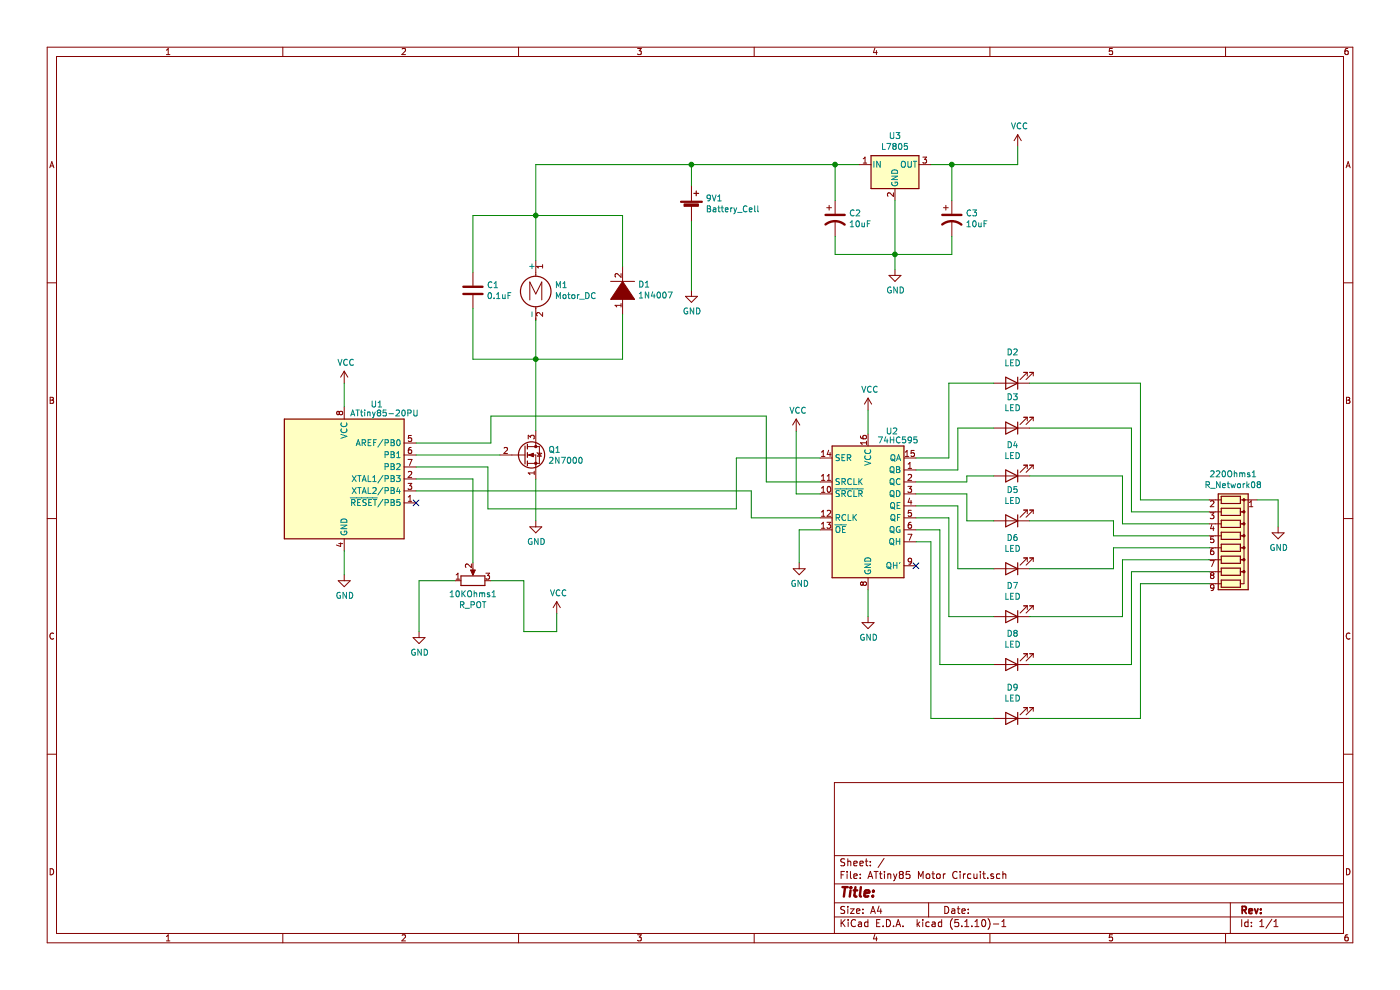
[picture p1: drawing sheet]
EESchema Schematic File Version 4
EELAYER 30 0
EELAYER END
$Descr A4 11693 8268
encoding utf-8
Sheet 1 1
Title ""
Date ""
Rev ""
Comp ""
Comment1 ""
Comment2 ""
Comment3 ""
Comment4 ""
$EndDescr
$Comp
L Device:C C1
U 1 1
P 3950 2425
F 0 "C1" H 4065 2471 50  0000 L CNN
F 1 "0.1uF" H 4065 2380 50  0000 L CNN
F 2 "Capacitor_THT:C_Disc_D4.3mm_W1.9mm_P5.00mm" H 3988 2275 50  0001 C CNN
F 3 "~" H 3950 2425 50  0001 C CNN
	1    3950 2425
	1    0    0    -1  
$EndComp
$Comp
L pspice:DIODE D1
U 1 1
P 5200 2425
F 0 "D1" V 5246 2297 50  0000 R CNN
F 1 "1N4007" V 5155 2297 50  0000 R CNN
F 2 "Diode_THT:D_DO-41_SOD81_P10.16mm_Horizontal" H 5200 2425 50  0001 C CNN
F 3 "~" H 5200 2425 50  0001 C CNN
	1    5200 2425
	0    -1   -1   0   
$EndComp
$Comp
L Transistor_FET:2N7000 Q1
U 1 1
P 4375 3800
F 0 "Q1" H 4579 3846 50  0000 L CNN
F 1 "2N7000" H 4579 3755 50  0000 L CNN
F 2 "Package_TO_SOT_THT:TO-92_Inline" H 4575 3725 50  0001 L CIN
F 3 "https://www.onsemi.com/pub/Collateral/NDS7002A-D.PDF" H 4375 3800 50  0001 L CNN
	1    4375 3800
	1    0    0    -1  
$EndComp
$Comp
L MCU_Microchip_ATtiny:ATtiny85-20PU U1
U 1 1
P 2875 4000
F 0 "U1" H 3200 4625 50  0000 R CNN
F 1 "ATtiny85-20PU" H 3500 4550 50  0000 R CNN
F 2 "Package_DIP:DIP-8_W7.62mm_Socket_LongPads" H 2875 4000 50  0001 C CIN
F 3 "http://ww1.microchip.com/downloads/en/DeviceDoc/atmel-2586-avr-8-bit-microcontroller-attiny25-attiny45-attiny85_datasheet.pdf" H 2875 4000 50  0001 C CNN
	1    2875 4000
	1    0    0    -1  
$EndComp
$Comp
L power:GND #PWR0101
U 1 1
P 2875 4800
F 0 "#PWR0101" H 2875 4550 50  0001 C CNN
F 1 "GND" H 2880 4627 50  0000 C CNN
F 2 "" H 2875 4800 50  0001 C CNN
F 3 "" H 2875 4800 50  0001 C CNN
	1    2875 4800
	1    0    0    -1  
$EndComp
$Comp
L power:VCC #PWR0102
U 1 1
P 2875 3200
F 0 "#PWR0102" H 2875 3050 50  0001 C CNN
F 1 "VCC" H 2890 3373 50  0000 C CNN
F 2 "" H 2875 3200 50  0001 C CNN
F 3 "" H 2875 3200 50  0001 C CNN
	1    2875 3200
	1    0    0    -1  
$EndComp
Wire Wire Line
	5200 2225 5200 1800
Wire Wire Line
	5200 1800 4475 1800
Wire Wire Line
	4475 1800 4475 2175
Wire Wire Line
	4475 2675 4475 3000
Wire Wire Line
	4475 3000 5200 3000
Wire Wire Line
	5200 3000 5200 2625
Wire Wire Line
	4475 1800 3950 1800
Wire Wire Line
	3950 1800 3950 2275
Connection ~ 4475 1800
Wire Wire Line
	3950 2575 3950 3000
Wire Wire Line
	3950 3000 4475 3000
Connection ~ 4475 3000
Wire Wire Line
	2875 3200 2875 3400
Wire Wire Line
	2875 4600 2875 4800
Wire Wire Line
	4475 3600 4475 3000
$Comp
L power:GND #PWR0103
U 1 1
P 4475 4350
F 0 "#PWR0103" H 4475 4100 50  0001 C CNN
F 1 "GND" H 4480 4177 50  0000 C CNN
F 2 "" H 4475 4350 50  0001 C CNN
F 3 "" H 4475 4350 50  0001 C CNN
	1    4475 4350
	1    0    0    -1  
$EndComp
Wire Wire Line
	4475 4000 4475 4350
$Comp
L Device:R_POT 10KOhms1
U 1 1
P 3950 4850
F 0 "10KOhms1" V 3835 4850 50  0000 C CNN
F 1 "R_POT" V 3744 4850 50  0000 C CNN
F 2 "CustomFootprints:Potentiometer_WH148" H 3950 4850 50  0001 C CNN
F 3 "~" H 3950 4850 50  0001 C CNN
	1    3950 4850
	0    -1   -1   0   
$EndComp
Wire Wire Line
	3800 4850 3500 4850
Wire Wire Line
	3500 4850 3500 5275
Wire Wire Line
	4100 4850 4375 4850
Wire Wire Line
	4375 4850 4375 5275
$Comp
L power:GND #PWR01
U 1 1
P 3500 5275
F 0 "#PWR01" H 3500 5025 50  0001 C CNN
F 1 "GND" H 3505 5102 50  0000 C CNN
F 2 "" H 3500 5275 50  0001 C CNN
F 3 "" H 3500 5275 50  0001 C CNN
	1    3500 5275
	1    0    0    -1  
$EndComp
Wire Wire Line
	4650 5125 4650 5275
Wire Wire Line
	4650 5275 4375 5275
$Comp
L 74xx:74HC595 U2
U 1 1
P 7250 4225
F 0 "U2" H 7450 4850 50  0000 C CNN
F 1 "74HC595" H 7500 4775 50  0000 C CNN
F 2 "Package_DIP:DIP-16_W7.62mm_Socket_LongPads" H 7250 4225 50  0001 C CNN
F 3 "http://www.ti.com/lit/ds/symlink/sn74hc595.pdf" H 7250 4225 50  0001 C CNN
	1    7250 4225
	1    0    0    -1  
$EndComp
$Comp
L power:VCC #PWR02
U 1 1
P 4650 5125
F 0 "#PWR02" H 4650 4975 50  0001 C CNN
F 1 "VCC" H 4665 5298 50  0000 C CNN
F 2 "" H 4650 5125 50  0001 C CNN
F 3 "" H 4650 5125 50  0001 C CNN
	1    4650 5125
	1    0    0    -1  
$EndComp
$Comp
L power:VCC #PWR06
U 1 1
P 7250 3425
F 0 "#PWR06" H 7250 3275 50  0001 C CNN
F 1 "VCC" H 7265 3598 50  0000 C CNN
F 2 "" H 7250 3425 50  0001 C CNN
F 3 "" H 7250 3425 50  0001 C CNN
	1    7250 3425
	1    0    0    -1  
$EndComp
$Comp
L power:GND #PWR07
U 1 1
P 7250 5150
F 0 "#PWR07" H 7250 4900 50  0001 C CNN
F 1 "GND" H 7255 4977 50  0000 C CNN
F 2 "" H 7250 5150 50  0001 C CNN
F 3 "" H 7250 5150 50  0001 C CNN
	1    7250 5150
	1    0    0    -1  
$EndComp
Wire Wire Line
	7250 3625 7250 3425
Wire Wire Line
	7250 4925 7250 5150
Wire Wire Line
	3475 3700 4100 3700
Wire Wire Line
	4100 3700 4100 3475
Wire Wire Line
	4100 3475 6400 3475
Wire Wire Line
	6400 3475 6400 4025
Wire Wire Line
	6400 4025 6850 4025
Wire Wire Line
	3475 4100 6275 4100
Wire Wire Line
	6275 4100 6275 4325
Wire Wire Line
	6275 4325 6850 4325
Wire Wire Line
	3475 3900 4075 3900
Wire Wire Line
	4075 3900 4075 4250
Wire Wire Line
	4075 4250 6150 4250
Wire Wire Line
	6150 4250 6150 3825
Wire Wire Line
	6150 3825 6850 3825
Wire Wire Line
	3475 3800 4175 3800
Wire Wire Line
	3475 4000 3950 4000
Wire Wire Line
	3950 4000 3950 4700
$Comp
L Device:LED D3
U 1 1
P 8450 3575
F 0 "D3" H 8443 3320 50  0000 C CNN
F 1 "LED" H 8443 3411 50  0000 C CNN
F 2 "LED_THT:LED_D5.0mm" H 8450 3575 50  0001 C CNN
F 3 "~" H 8450 3575 50  0001 C CNN
	1    8450 3575
	-1   0    0    1   
$EndComp
$Comp
L Device:LED D2
U 1 1
P 8450 3200
F 0 "D2" H 8443 2945 50  0000 C CNN
F 1 "LED" H 8443 3036 50  0000 C CNN
F 2 "LED_THT:LED_D5.0mm" H 8450 3200 50  0001 C CNN
F 3 "~" H 8450 3200 50  0001 C CNN
	1    8450 3200
	-1   0    0    1   
$EndComp
$Comp
L Device:LED D4
U 1 1
P 8450 3975
F 0 "D4" H 8443 3720 50  0000 C CNN
F 1 "LED" H 8443 3811 50  0000 C CNN
F 2 "LED_THT:LED_D5.0mm" H 8450 3975 50  0001 C CNN
F 3 "~" H 8450 3975 50  0001 C CNN
	1    8450 3975
	-1   0    0    1   
$EndComp
$Comp
L Device:LED D5
U 1 1
P 8450 4350
F 0 "D5" H 8443 4095 50  0000 C CNN
F 1 "LED" H 8443 4186 50  0000 C CNN
F 2 "LED_THT:LED_D5.0mm" H 8450 4350 50  0001 C CNN
F 3 "~" H 8450 4350 50  0001 C CNN
	1    8450 4350
	-1   0    0    1   
$EndComp
$Comp
L Device:LED D6
U 1 1
P 8450 4750
F 0 "D6" H 8443 4495 50  0000 C CNN
F 1 "LED" H 8443 4586 50  0000 C CNN
F 2 "LED_THT:LED_D5.0mm" H 8450 4750 50  0001 C CNN
F 3 "~" H 8450 4750 50  0001 C CNN
	1    8450 4750
	-1   0    0    1   
$EndComp
$Comp
L Device:LED D7
U 1 1
P 8450 5150
F 0 "D7" H 8443 4895 50  0000 C CNN
F 1 "LED" H 8443 4986 50  0000 C CNN
F 2 "LED_THT:LED_D5.0mm" H 8450 5150 50  0001 C CNN
F 3 "~" H 8450 5150 50  0001 C CNN
	1    8450 5150
	-1   0    0    1   
$EndComp
$Comp
L Device:LED D8
U 1 1
P 8450 5550
F 0 "D8" H 8443 5295 50  0000 C CNN
F 1 "LED" H 8443 5386 50  0000 C CNN
F 2 "LED_THT:LED_D5.0mm" H 8450 5550 50  0001 C CNN
F 3 "~" H 8450 5550 50  0001 C CNN
	1    8450 5550
	-1   0    0    1   
$EndComp
Wire Wire Line
	7650 3825 7925 3825
Wire Wire Line
	7925 3825 7925 3200
Wire Wire Line
	7925 3200 8300 3200
Wire Wire Line
	7650 3925 8000 3925
Wire Wire Line
	8000 3925 8000 3575
Wire Wire Line
	8000 3575 8300 3575
Wire Wire Line
	7650 4025 8075 4025
Wire Wire Line
	8075 4025 8075 3975
Wire Wire Line
	8075 3975 8300 3975
Wire Wire Line
	7650 4125 8075 4125
Wire Wire Line
	8075 4125 8075 4350
Wire Wire Line
	8075 4350 8300 4350
Wire Wire Line
	7650 4225 8000 4225
Wire Wire Line
	8000 4225 8000 4750
Wire Wire Line
	8000 4750 8300 4750
Wire Wire Line
	7650 4325 7925 4325
Wire Wire Line
	7925 4325 7925 5150
Wire Wire Line
	7925 5150 8300 5150
Wire Wire Line
	7650 4425 7850 4425
Wire Wire Line
	7850 4425 7850 5550
Wire Wire Line
	7850 5550 8300 5550
$Comp
L Device:LED D9
U 1 1
P 8450 6000
F 0 "D9" H 8443 5745 50  0000 C CNN
F 1 "LED" H 8443 5836 50  0000 C CNN
F 2 "LED_THT:LED_D5.0mm" H 8450 6000 50  0001 C CNN
F 3 "~" H 8450 6000 50  0001 C CNN
	1    8450 6000
	-1   0    0    1   
$EndComp
Wire Wire Line
	7650 4525 7775 4525
Wire Wire Line
	7775 6000 8300 6000
Wire Wire Line
	7775 4525 7775 6000
$Comp
L power:GND #PWR08
U 1 1
P 10675 4400
F 0 "#PWR08" H 10675 4150 50  0001 C CNN
F 1 "GND" H 10680 4227 50  0000 C CNN
F 2 "" H 10675 4400 50  0001 C CNN
F 3 "" H 10675 4400 50  0001 C CNN
	1    10675 4400
	1    0    0    -1  
$EndComp
$Comp
L Device:R_Network08 220Ohms1
U 1 1
P 10300 4575
F 0 "220Ohms1" V 9683 4575 50  0000 C CNN
F 1 "R_Network08" V 9774 4575 50  0000 C CNN
F 2 "Resistor_THT:R_Array_SIP9" V 10775 4575 50  0001 C CNN
F 3 "http://www.vishay.com/docs/31509/csc.pdf" H 10300 4575 50  0001 C CNN
	1    10300 4575
	0    1    1    0   
$EndComp
Wire Wire Line
	8600 3200 9525 3200
Wire Wire Line
	9525 4175 10100 4175
Wire Wire Line
	9525 3200 9525 4175
Wire Wire Line
	8600 3575 9450 3575
Wire Wire Line
	9450 3575 9450 4275
Wire Wire Line
	9450 4275 10100 4275
Wire Wire Line
	8600 3975 9375 3975
Wire Wire Line
	9375 3975 9375 4375
Wire Wire Line
	9375 4375 10100 4375
Wire Wire Line
	8600 4350 9300 4350
Wire Wire Line
	9300 4350 9300 4475
Wire Wire Line
	9300 4475 10100 4475
Wire Wire Line
	8600 4750 9300 4750
Wire Wire Line
	9300 4750 9300 4575
Wire Wire Line
	9300 4575 10100 4575
Wire Wire Line
	8600 5150 9375 5150
Wire Wire Line
	9375 5150 9375 4675
Wire Wire Line
	9375 4675 10100 4675
Wire Wire Line
	8600 5550 9450 5550
Wire Wire Line
	9450 5550 9450 4775
Wire Wire Line
	9450 4775 10100 4775
Wire Wire Line
	8600 6000 9525 6000
Wire Wire Line
	9525 6000 9525 4875
Wire Wire Line
	9525 4875 10100 4875
Wire Wire Line
	10500 4175 10675 4175
Wire Wire Line
	10675 4175 10675 4400
Wire Wire Line
	6850 4125 6650 4125
Wire Wire Line
	6650 4125 6650 3600
$Comp
L power:VCC #PWR04
U 1 1
P 6650 3600
F 0 "#PWR04" H 6650 3450 50  0001 C CNN
F 1 "VCC" H 6665 3773 50  0000 C CNN
F 2 "" H 6650 3600 50  0001 C CNN
F 3 "" H 6650 3600 50  0001 C CNN
	1    6650 3600
	1    0    0    -1  
$EndComp
Wire Wire Line
	6850 4425 6675 4425
Wire Wire Line
	6675 4425 6675 4700
$Comp
L power:GND #PWR05
U 1 1
P 6675 4700
F 0 "#PWR05" H 6675 4450 50  0001 C CNN
F 1 "GND" H 6680 4527 50  0000 C CNN
F 2 "" H 6675 4700 50  0001 C CNN
F 3 "" H 6675 4700 50  0001 C CNN
	1    6675 4700
	1    0    0    -1  
$EndComp
Wire Wire Line
	5775 1550 5775 1375
Wire Wire Line
	5775 1375 4475 1375
Wire Wire Line
	4475 1375 4475 1800
$Comp
L Regulator_Linear:L7805 U3
U 1 1
P 7475 1375
F 0 "U3" H 7475 1617 50  0000 C CNN
F 1 "L7805" H 7475 1526 50  0000 C CNN
F 2 "Package_TO_SOT_THT:TO-220-3_Horizontal_TabDown" H 7500 1225 50  0001 L CIN
F 3 "http://www.st.com/content/ccc/resource/technical/document/datasheet/41/4f/b3/b0/12/d4/47/88/CD00000444.pdf/files/CD00000444.pdf/jcr:content/translations/en.CD00000444.pdf" H 7475 1325 50  0001 C CNN
	1    7475 1375
	1    0    0    -1  
$EndComp
$Comp
L Device:CP1 C2
U 1 1
P 6975 1825
F 0 "C2" H 7090 1871 50  0000 L CNN
F 1 "10uF" H 7090 1780 50  0000 L CNN
F 2 "Capacitor_THT:CP_Radial_D5.0mm_P2.00mm" H 6975 1825 50  0001 C CNN
F 3 "~" H 6975 1825 50  0001 C CNN
	1    6975 1825
	1    0    0    -1  
$EndComp
$Comp
L Device:CP1 C3
U 1 1
P 7950 1825
F 0 "C3" H 8065 1871 50  0000 L CNN
F 1 "10uF" H 8065 1780 50  0000 L CNN
F 2 "Capacitor_THT:CP_Radial_D5.0mm_P2.00mm" H 7950 1825 50  0001 C CNN
F 3 "~" H 7950 1825 50  0001 C CNN
	1    7950 1825
	1    0    0    -1  
$EndComp
Wire Wire Line
	7950 1675 7950 1375
Wire Wire Line
	7950 1375 7775 1375
Wire Wire Line
	7175 1375 6975 1375
Wire Wire Line
	6975 1375 6975 1675
Wire Wire Line
	6975 1975 6975 2125
Wire Wire Line
	6975 2125 7475 2125
Wire Wire Line
	7950 2125 7950 1975
Wire Wire Line
	7475 1675 7475 2125
Connection ~ 7475 2125
Wire Wire Line
	7475 2125 7950 2125
Wire Wire Line
	7475 2125 7475 2250
$Comp
L power:GND #PWR0104
U 1 1
P 7475 2250
F 0 "#PWR0104" H 7475 2000 50  0001 C CNN
F 1 "GND" H 7480 2077 50  0000 C CNN
F 2 "" H 7475 2250 50  0001 C CNN
F 3 "" H 7475 2250 50  0001 C CNN
	1    7475 2250
	1    0    0    -1  
$EndComp
Wire Wire Line
	5775 1375 6975 1375
Connection ~ 5775 1375
Connection ~ 6975 1375
Wire Wire Line
	7950 1375 8500 1375
Wire Wire Line
	8500 1375 8500 1225
Connection ~ 7950 1375
$Comp
L power:VCC #PWR0105
U 1 1
P 8500 1225
F 0 "#PWR0105" H 8500 1075 50  0001 C CNN
F 1 "VCC" H 8515 1398 50  0000 C CNN
F 2 "" H 8500 1225 50  0001 C CNN
F 3 "" H 8500 1225 50  0001 C CNN
	1    8500 1225
	1    0    0    -1  
$EndComp
$Comp
L power:GND #PWR03
U 1 1
P 5775 2425
F 0 "#PWR03" H 5775 2175 50  0001 C CNN
F 1 "GND" H 5780 2252 50  0000 C CNN
F 2 "" H 5775 2425 50  0001 C CNN
F 3 "" H 5775 2425 50  0001 C CNN
	1    5775 2425
	1    0    0    -1  
$EndComp
$Comp
L Device:Battery_Cell 9V1
U 1 1
P 5775 1750
F 0 "9V1" H 5893 1846 50  0000 L CNN
F 1 "Battery_Cell" H 5893 1755 50  0000 L CNN
F 2 "Connector_PinHeader_1.00mm:PinHeader_1x02_P1.00mm_Vertical" V 5775 1810 50  0001 C CNN
F 3 "~" V 5775 1810 50  0001 C CNN
	1    5775 1750
	1    0    0    -1  
$EndComp
NoConn ~ 7650 4725
NoConn ~ 3475 4200
$Comp
L Motor:Motor_DC M1
U 1 1
P 4475 2375
F 0 "M1" H 4633 2371 50  0000 L CNN
F 1 "Motor_DC" H 4633 2280 50  0000 L CNN
F 2 "TerminalBlock:TerminalBlock_bornier-2_P5.08mm" H 4475 2285 50  0001 C CNN
F 3 "~" H 4475 2285 50  0001 C CNN
	1    4475 2375
	1    0    0    -1  
$EndComp
Wire Wire Line
	5775 1850 5775 2425
$EndSCHEMATC
